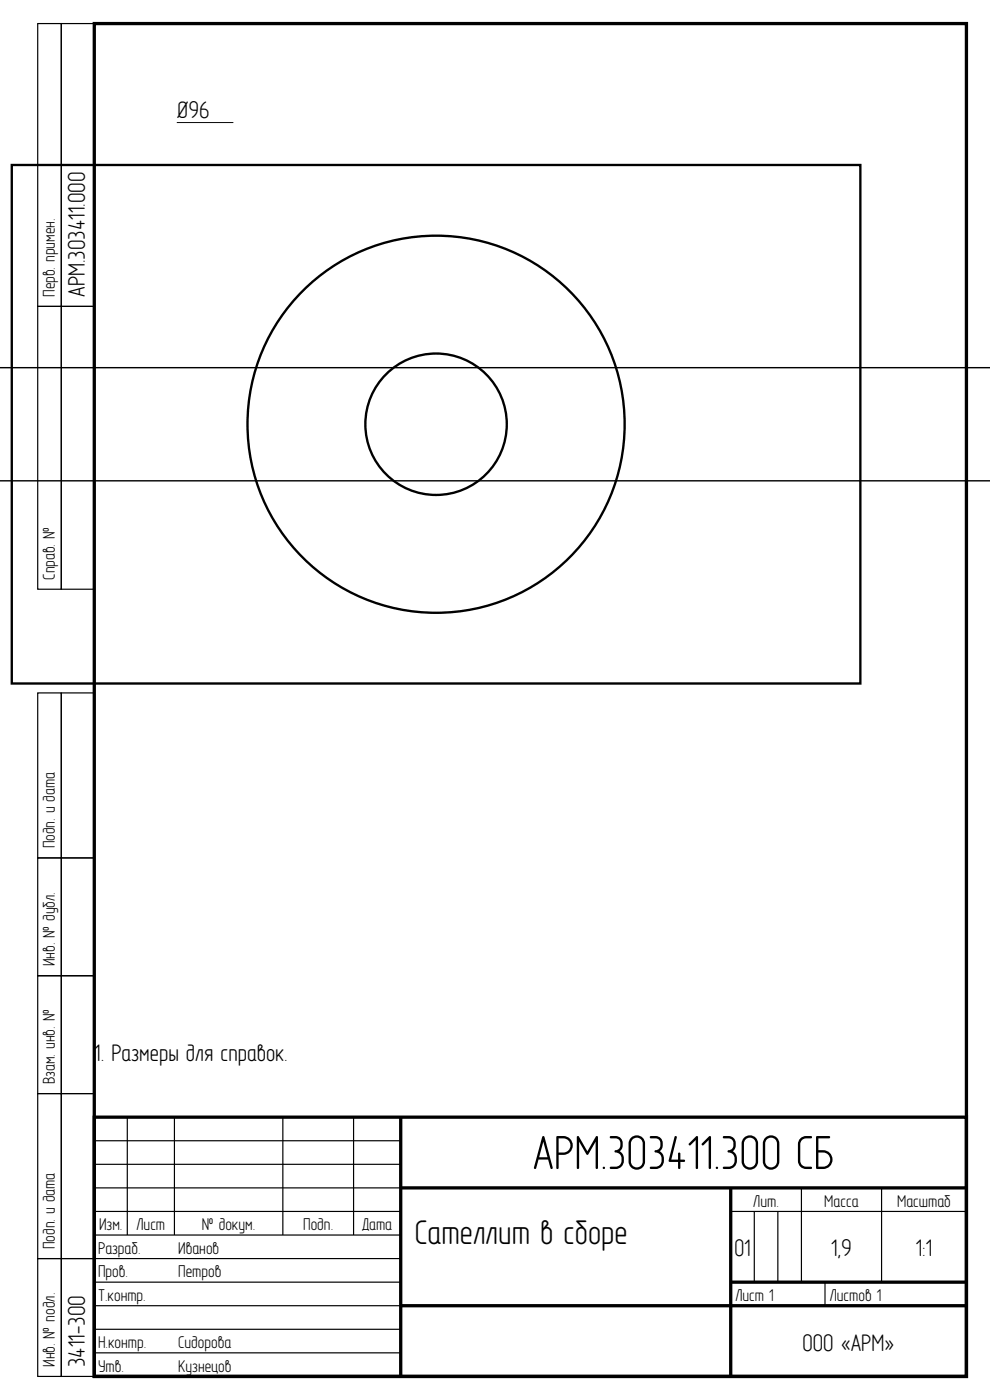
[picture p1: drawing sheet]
<svg xmlns="http://www.w3.org/2000/svg" width="210mm" height="297mm" viewBox="0 0 210 297" stroke-linecap="round" stroke-linejoin="round" font-family="sans-serif">
<path d="M20 5h185v287h-185zM20 237h185v55h-185zM85 237v55M85 252h120M155 252v40M85 277h120M155 272h50" fill="none" stroke="#000" stroke-width=".7" stroke-linecap="butt"/>
<g fill="none" stroke="#000" stroke-width=".25">
<path d="M8 5h5v60h-5zM13 5h7v60h-7zM8 65h5v60h-5zM13 65h7v60h-7zM8 147h5v35h-5zM13 147h7v35h-7zM8 182h5v25h-5zM13 182h7v25h-7zM8 207h5v25h-5zM13 207h7v25h-7zM8 232h5v35h-5zM13 232h7v35h-7z"/>
<path d="M27 237v25M37 237v25M60 237v25M75 237v25M20 242h65M20 247h65M20 252h65M20 257h65M155 257h50M160 257v15M165 257v15M170 252v20"/>
<path d="M187 252v20M8 267h5v25h-5zM13 267h7v25h-7zM20 262h65M20 267h65M20 272h65M20 277h65M175 272v5M20 282h65M20 287h65"/>
</g>
<g fill="none" stroke="#000" stroke-width=".5">
<path d="M2.5 35h180v110h-180z"/>
<circle cx="92.5" cy="90" r="40"/>
<circle cx="92.5" cy="90" r="15"/>
</g>
<path d="M-.1 78h210.1M-.1 102h210.1" fill="none" stroke="#000" stroke-width=".3"/>
<path d="M37.5 26h12" fill="none" stroke="#000" stroke-width=".21"/>
<text font-size="11" x="113" y="248">АРМ.303411.300 СБ</text>
<text font-size="7.9" x="88" y="264">Сателлит в сборе</text>
<g font-size="5.5">
<text x="37.5" y="25">Ø96</text>
<text x="18" y="63" transform="rotate(-90 18 63)">АРМ.303411.000</text>
<text x="20" y="225">1. Размеры для справок.</text>
<text x="155.8" y="266.5">О1</text>
<text x="176.3" y="266.5">1,9</text>
<text x="194.2" y="266.5">1:1</text>
<text x="170.2" y="286.5">ООО «АРМ»</text>
<text x="18" y="290" transform="rotate(-90 18 290)">3411-300</text>
</g>
<g font-size="3.9">
<text x="11.6" y="63" transform="rotate(-90 11.6 63)">Перв. примен.</text>
<text x="11.6" y="123" transform="rotate(-90 11.6 123)">Справ. №</text>
<text x="11.6" y="180" transform="rotate(-90 11.6 180)">Подп. и дата</text>
<text x="11.6" y="205" transform="rotate(-90 11.6 205)">Инв. № дубл.</text>
<text x="11.6" y="230" transform="rotate(-90 11.6 230)">Взам. инв. №</text>
<text x="159.8" y="256">Лит.</text>
<text x="174.9" y="256">Масса</text>
<text x="190.3" y="256">Масштаб</text>
<text x="21" y="261">Изм.</text>
<text x="28.9" y="261">Лист</text>
<text x="42.8" y="261">№ докум.</text>
<text x="64.3" y="261">Подп.</text>
<text x="76.8" y="261">Дата</text>
<text x="11.6" y="265" transform="rotate(-90 11.6 265)">Подп. и дата</text>
<text x="20.8" y="266">Разраб.</text>
<text x="37.8" y="266">Иванов</text>
<text x="20.8" y="271">Пров.</text>
<text x="37.8" y="271">Петров</text>
<text x="20.8" y="276">Т.контр.</text>
<text x="156" y="276">Лист 1</text>
<text x="176" y="276">Листов 1</text>
<text x="20.8" y="286">Н.контр.</text>
<text x="37.8" y="286">Сидорова</text>
<text x="11.6" y="290" transform="rotate(-90 11.6 290)">Инв. № подл.</text>
<text x="20.8" y="291">Утв.</text>
<text x="37.8" y="291">Кузнецов</text>
</g>
</svg>
